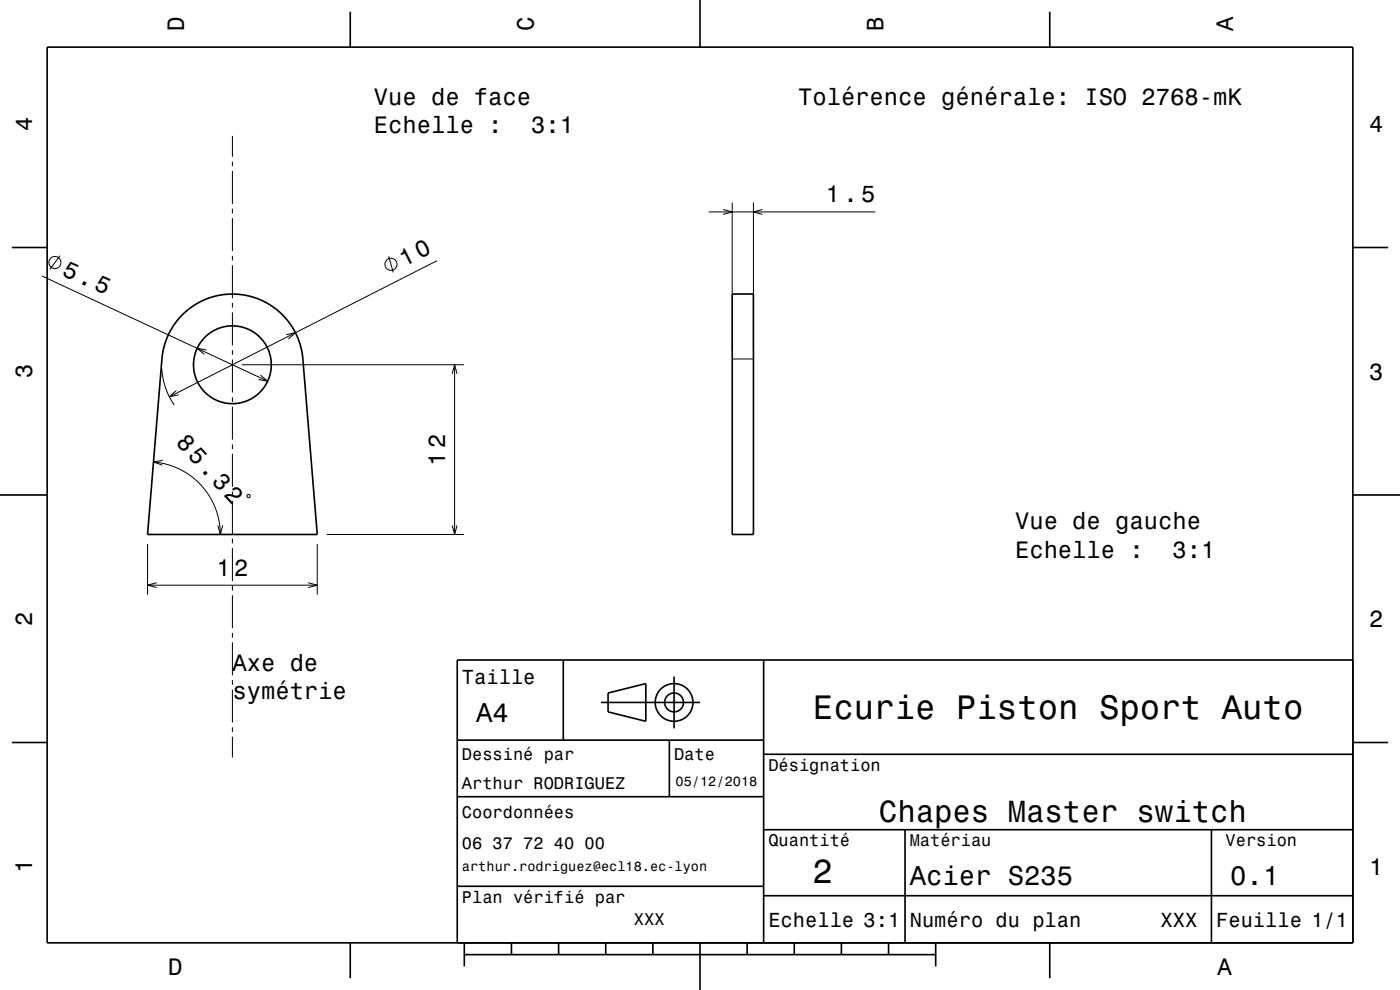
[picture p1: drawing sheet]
<svg xmlns="http://www.w3.org/2000/svg" width="297mm" height="210mm" viewBox="0 0 297 210" stroke-linecap="round" stroke-linejoin="round" font-family="sans-serif">
<g fill="none" stroke="#000" stroke-width=".21">
<path d="M49.3 28.8v4.5M49.3 34.3v1M49.3 36.3v7M8.9 58.5l47.9 22.4M12.7 54.3l-2.1 2.8M49.3 44.3v1M49.3 46.3v7M49.3 54.3v1M49.3 56.3v7M82.5 54.3l.9 3.5M92.7 55.3l-56.8 28.9M150.3 45h35.4"/>
<path d="M153.4 44.4l1.9 .6-1.9 .5M155.3 43v31.2M159.8 43v31.2M161.8 44.4l-2 .6 2 .5M34.3 78.1l.3 2 .5 2 .8 2 1.1 1.8M43.8 74.2l-2-.3 1.6 1.3M49.3 64.3v1M49.3 66.3v7M49.3 74.3v1M49.3 76.3v7M51.3 77.4h47.1M55.2 79.6l1.6 1.3-2-.4"/>
<path d="M60.7 71l2-.4-1.5 1.3M95.9 79.3l.5-1.9 .6 1.9M96.4 77.4v36M155.3 76.1h4.5M32.6 98l2.9 .5 2.6 1 2.5 1.6 2 1.8 1.9 2.4 1.3 2.7 .7 2.6 .2 2.8M34.5 97.6l-1.9 .4 1.8 .7M37.4 82.8l-1.5 1.4 2-.4M49.3 84.3v1M49.3 86.3v7M49.3 94.3v1M49.3 96.3v7M31.3 115.4v10.7"/>
<path d="M46.2 111.4l.5 2 .6-2M49.3 104.3v1M49.3 106.3v7M49.3 114.3v1M49.3 116.3v7M52.4 105l.5-.1 .2 .5-.6 .1zM67.3 115.4v10.7M69.3 113.4h29.1M95.9 111.4l.5 2 .6-2M31.3 124.1h36M33.2 123.6l-1.9 .5 1.9 .5M49.3 124.3v1"/>
<path d="M49.3 126.3v7M49.3 134.3v1M49.3 136.3v7M65.4 123.6l1.9 .5-1.9 .5M49.3 144.3v1M49.3 146.3v7M49.3 154.3v1M49.3 156.3v4.4"/>
<circle cx="11.7" cy="55.7" r="1.28"/>
<circle cx="82.9" cy="56.1" r="1.28"/>
</g>
<g fill="none" stroke="#000" stroke-width=".35">
<path d="M10 10h277v190h-277zM74.3 2.5v7.5M148.5 0v10M222.7 2.5v7.5M2.5 52.5h7.5M287 52.5h7.5M38.6 66.9l2.5-2.1 3.1-1.5 3.2-.8h3.5l3.4 .7 3.1 1.6 2.5 2 2.1 2.5 1.4 3 .8 3.1 3.1 38h-36l3.2-38.2 .5-2.4 .9-2.1 1.3-2.1zM155.3 62.4h4.5v51h-4.5zM0 105h10M287 105h10M119.5 140v17M162 140v60"/>
<path d="M287 140h-190v60M2.5 157.5h7.5M97 157h65M127.5 149h21M129 147l8-2v8l-8-2zM142 157v12M143 143.5v11M287 157.5h7.5M97 169h65M162 176h125M162 160h125M192 176v24"/>
<path d="M257 176v24M97 188h65M162 190h125M74.3 200v7.5M98.5 202.5h100M98.5 200v5M108.5 200v2.5M118.5 200v2.5M128.5 200v2.5M138.5 200v2.5M148.5 200v10M158.5 200v2.5"/>
<path d="M168.5 200v2.5M178.5 200v2.5M188.5 200v2.5M198.5 200v5M222.7 200v7.5"/>
<circle cx="49.3" cy="77.4" r="8.2"/>
<circle cx="143" cy="149" r="2"/>
<circle cx="143" cy="149" r="4"/>
</g>
<g font-size="7.2">
<text x="172.5" y="152.6">Ecurie Piston Sport Auto</text>
<text x="172.3" y="187.3">2</text>
</g>
<text font-size="6.5" x="186.5" y="174.5">Chapes Master switch</text>
<g font-size="5.8">
<text x="101" y="153.1">A4</text>
<text x="193" y="187.6">Acier S235</text>
<text x="261" y="187.6">0.1</text>
</g>
<g font-size="5.1">
<text x="13" y="58.2" transform="rotate(25 13 58.2)">5.5</text>
<text x="37.2" y="94" transform="rotate(47 37.2 94)">85.32</text>
</g>
<g font-size="5">
<text x="39" y="6.5" transform="rotate(-90 39 6.5)">D</text>
<text x="113.2" y="6.5" transform="rotate(-90 113.2 6.5)">C</text>
<text x="187.4" y="6.5" transform="rotate(-90 187.4 6.5)">B</text>
<text x="261.6" y="6.5" transform="rotate(-90 261.6 6.5)">A</text>
<text x="79.3" y="22.2">Vue de face</text>
<text x="169.3" y="22.2">Tolérence générale: ISO 2768-mK</text>
<text x="6.8" y="27.8" transform="rotate(-90 6.8 27.8)">4</text>
<text x="79.3" y="28.3">Echelle :</text>
<text x="112.7" y="28.3">3:1</text>
<text x="290.5" y="28.1">4</text>
<text x="175.2" y="43">1.5</text>
<text x="85.8" y="56.6" transform="rotate(-27 85.8 56.6)">10</text>
<text x="6.8" y="80.3" transform="rotate(-90 6.8 80.3)">3</text>
<text x="290.5" y="80.6">3</text>
<text x="94.4" y="98.8" transform="rotate(-90 94.4 98.8)">12</text>
<text x="215.3" y="112.2">Vue de gauche</text>
<text x="215.3" y="118.3">Echelle :</text>
<text x="248.7" y="118.3">3:1</text>
<text x="45.9" y="122.1">12</text>
<text x="6.8" y="132.8" transform="rotate(-90 6.8 132.8)">2</text>
<text x="290.5" y="133.1">2</text>
<text x="49.3" y="142.2">Axe de</text>
<text x="49.3" y="148.3">symétrie</text>
<text x="6.8" y="185.3" transform="rotate(-90 6.8 185.3)">1</text>
<text x="290.5" y="185.6">1</text>
<text x="35.7" y="206.8">D</text>
<text x="258.3" y="206.8">A</text>
</g>
<g font-size="4.3">
<text x="98" y="145.2">Taille</text>
<text x="163" y="196.6">Echelle 3:1</text>
<text x="193" y="196.6">Numéro du plan</text>
<text x="246.2" y="196.6">XXX</text>
<text x="258" y="196.6">Feuille 1/1</text>
</g>
<g font-size="3.6">
<text x="98" y="161.3">Dessiné par</text>
<text x="143" y="161.3">Date</text>
<text x="98" y="167.5">Arthur RODRIGUEZ</text>
<text x="163" y="163.5">Désignation</text>
<text x="98" y="173.5">Coordonnées</text>
<text x="163" y="179.5">Quantité</text>
<text x="193" y="179.5">Matériau</text>
<text x="260" y="179.5">Version</text>
<text x="98" y="180.2">06 37 72 40 00</text>
<text x="98" y="191.5">Plan vérifié par</text>
<text x="134.5" y="196.3">XXX</text>
</g>
<g font-size="2.9">
<text x="143.3" y="166.8">05/12/2018</text>
<text x="98" y="184.8">arthur.rodriguez@ecl18.ec-lyon</text>
</g>
</svg>
